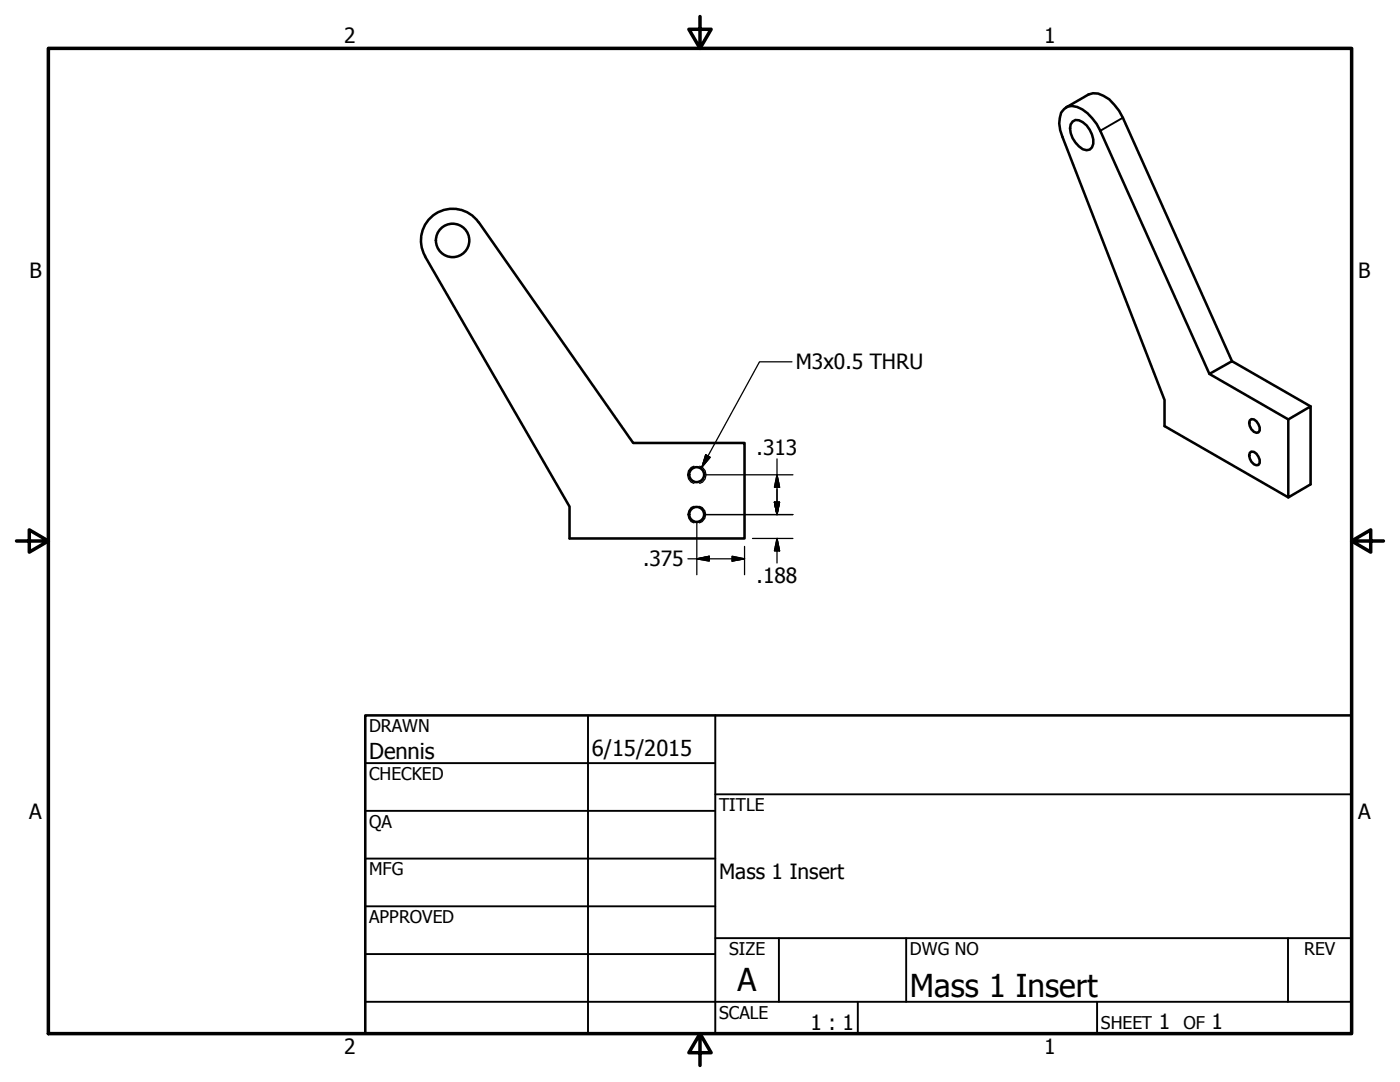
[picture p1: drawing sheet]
<svg xmlns="http://www.w3.org/2000/svg" width="279mm" height="216mm" viewBox="0 0 279 216" stroke-linecap="round" stroke-linejoin="round" font-family="sans-serif">
<!-- layer: Visible (ANSI) -->
<g fill="none" stroke="#000" stroke-width=".51">
<path d="M217.2 18.9l.9-.3a5.5 5.5 0 0 1 4.3 2.3l.9 1.2 .8 1.4M214.1 24.3l.5-.4a3.7 3.7 0 0 1 3.3 3 2.38 2.38 0 0 1-.4 2.9l-.6 .2a4.4 4.4 0 0 1-3.2-3.5l-.1-.9 .1-.8zM219.6 26.1a9.5 9.5 0 0 0-4.7-4.8 2.4 2.4 0 0 0-3.4 2.2l-.1 1.1 .2 1.4 .4 1.3 20.4 52.5v5.2M95.5 44.4a6.3 6.3 0 0 0-8.6-1.8 6.3 6.3 0 0 0-2 8.5M95.6 44.4l30.8 44h22.2v19h-34.9v-6.3l-28.9-49.9M249.4 90.4l.3-.3a1.92 1.92 0 0 1 1.7 2.3l-.3 .4a1.8 1.8 0 0 1-1.7-2.4zM249.4 83.9l.3-.3a1.92 1.92 0 0 1 1.7 2.3l-.3 .4a1.8 1.8 0 0 1-1.7-2.4z"/>
<circle cx="90.3" cy="48" r="3.3"/>
<circle cx="139" cy="94.7" r="1.49"/>
<circle cx="139" cy="102.6" r="1.49"/>
</g>
<!-- layer: Hidden Narrow (ANSI) -->
<path d="M138.5 93a1.79 1.79 0 0 0-1.3 1.7 1.79 1.79 0 0 0 1.3 1.8M139.6 93a1.79 1.79 0 0 1 1.3 1.7 1.79 1.79 0 0 1-1.3 1.8M138.5 101a1.73 1.73 0 0 0-1.2 1.7 1.73 1.73 0 0 0 1.2 1.6M139.6 101a1.71 1.71 0 0 1 1.2 1.7 1.71 1.71 0 0 1-1.2 1.6" fill="none" stroke="#000" stroke-width=".25"/>
<!-- layer: Visible Narrow (ANSI) -->
<path d="M224.1 23.5l-4.5 2.6" fill="none" stroke="#000" stroke-width=".38"/>
<path d="M217.2 18.9l-4.5 2.6M219.6 26.1l21.8 48.5 4.5-2.5 15.7 9M224.1 23.5l21.8 48.6M241.4 74.6l15.7 9.1 4.5-2.6v15.5l-4.5 2.7v-15.6M232.4 85l24.7 14.3" fill="none" stroke="#000" stroke-width=".51"/>
<!-- layer: Border (ANSI) -->
<path d="M9.7 9.7h260v196.5h-260zM139.7 3.3v6.4l-2.2-3.9h4.4l-2.2 3.9M3.3 107.9h6.4l-3.9-2.2v4.5l3.9-2.3M269.7 107.9l3.9 2.3v-4.5l-3.9 2.2h6.4M139.7 206.2l2.2 3.9h-4.4l2.2-3.9v6.4" fill="none" stroke="#000" stroke-width=".7"/>
<!-- layer: Title (ANSI) -->
<g fill="none" stroke="#000" stroke-width=".38">
<path d="M72.9 152.3h69.8M117.3 142.7v63.5M142.7 158.5h127M142.7 142.7v63.5M72.9 161.8h69.8M72.9 171.3h69.8M72.9 199.9h196.8M72.9 180.8h69.8M72.9 190.4h69.8M142.7 187.2h127M155.4 187.2v12.7M171.2 199.9v6.3"/>
<path d="M180.8 187.2v12.7M218.9 199.9v6.3M257 187.2v12.7"/>
</g>
<path d="M72.9 142.7h196.8v63.5h-196.8z" fill="none" stroke="#000" stroke-width=".51"/>
<!-- layer: Dimension (ANSI) -->
<g fill="none" stroke="#000" stroke-width=".25">
<path d="M140.7 94.7h17.5M155.1 94.7l.5 2.5h-1zM155.1 91.6v11.1M137.3 111.5h11.3M139.1 111.5l2.4-.5v1zM139.1 104.3v10.4M140.7 102.7h17.5M146.1 111l2.5 .5-2.5 .5zM148.6 109v5.7M150.2 107.4h8M154.6 100.2h1l-.5 2.5zM155.1 107.4l.5 2.5h-1z"/>
<path d="M155.1 107.4v4.9"/>
</g>
<path d="M155.1 94.7l.5 2.5zM155.1 94.7l.5 2.5h-1zM139.1 111.5l2.4-.5zM139.1 111.5l2.4-.5v1zM146.1 112l2.5-.5zM146.1 111l2.5 .5-2.5 .5zM154.6 100.2l.5 2.5zM154.6 100.2h1l-.5 2.5zM155.1 107.4l.5 2.5zM155.1 107.4l.5 2.5h-1z" fill="#000" stroke="#000" stroke-width=".25"/>
<!-- layer: Symbol (ANSI) -->
<path d="M158.1 72.2h-6.5l-11.5 21M140.8 90.7l.9 .5-1.6 2z" fill="none" stroke="#000" stroke-width=".25"/>
<path d="M140.8 90.7l-.7 2.5zM140.8 90.7l.9 .5-1.6 2z" fill="#000" stroke="#000" stroke-width=".25"/>
<g font-size="6.3">
<text x="147.2" y="197.7">A</text>
<text x="181.6" y="199">Mass 1 Insert</text>
</g>
<g font-size="4.4">
<text x="73.7" y="151.4">Dennis</text>
<text x="118.1" y="150.8">6/15/2015</text>
</g>
<g font-size="4.2">
<text x="68.7" y="8.6">2</text>
<text x="208.4" y="8.6">1</text>
<text x="5.9" y="55.5">B</text>
<text x="271.1" y="55.5">B</text>
<text x="158.8" y="73.7">M3x0.5 THRU</text>
<text x="151" y="90.7">.313</text>
<text x="128.3" y="113">.375</text>
<text x="151" y="116.3">.188</text>
<text x="5.8" y="163.4">A</text>
<text x="271" y="163.4">A</text>
<text x="143.5" y="175.4">Mass 1 Insert</text>
<text x="161.7" y="205.5">1 : 1</text>
<text x="231.3" y="205.4">1</text>
<text x="241.8" y="205.4">1</text>
<text x="68.7" y="210.3">2</text>
<text x="208.4" y="210.3">1</text>
</g>
<g font-size="3.5">
<text x="73.7" y="146">DRAWN</text>
<text x="73.7" y="155.6">CHECKED</text>
<text x="143.5" y="161.8">TITLE</text>
<text x="73.7" y="165.2">QA</text>
<text x="73.7" y="174.7">MFG</text>
<text x="73.7" y="184.2">APPROVED</text>
<text x="145.5" y="190.6">SIZE</text>
<text x="181.6" y="190.6">DWG NO</text>
<text x="260.3" y="190.5">REV</text>
<text x="143.5" y="203.3">SCALE</text>
<text x="219.7" y="205.4">SHEET</text>
<text x="236.2" y="205.4">OF</text>
</g>
</svg>
